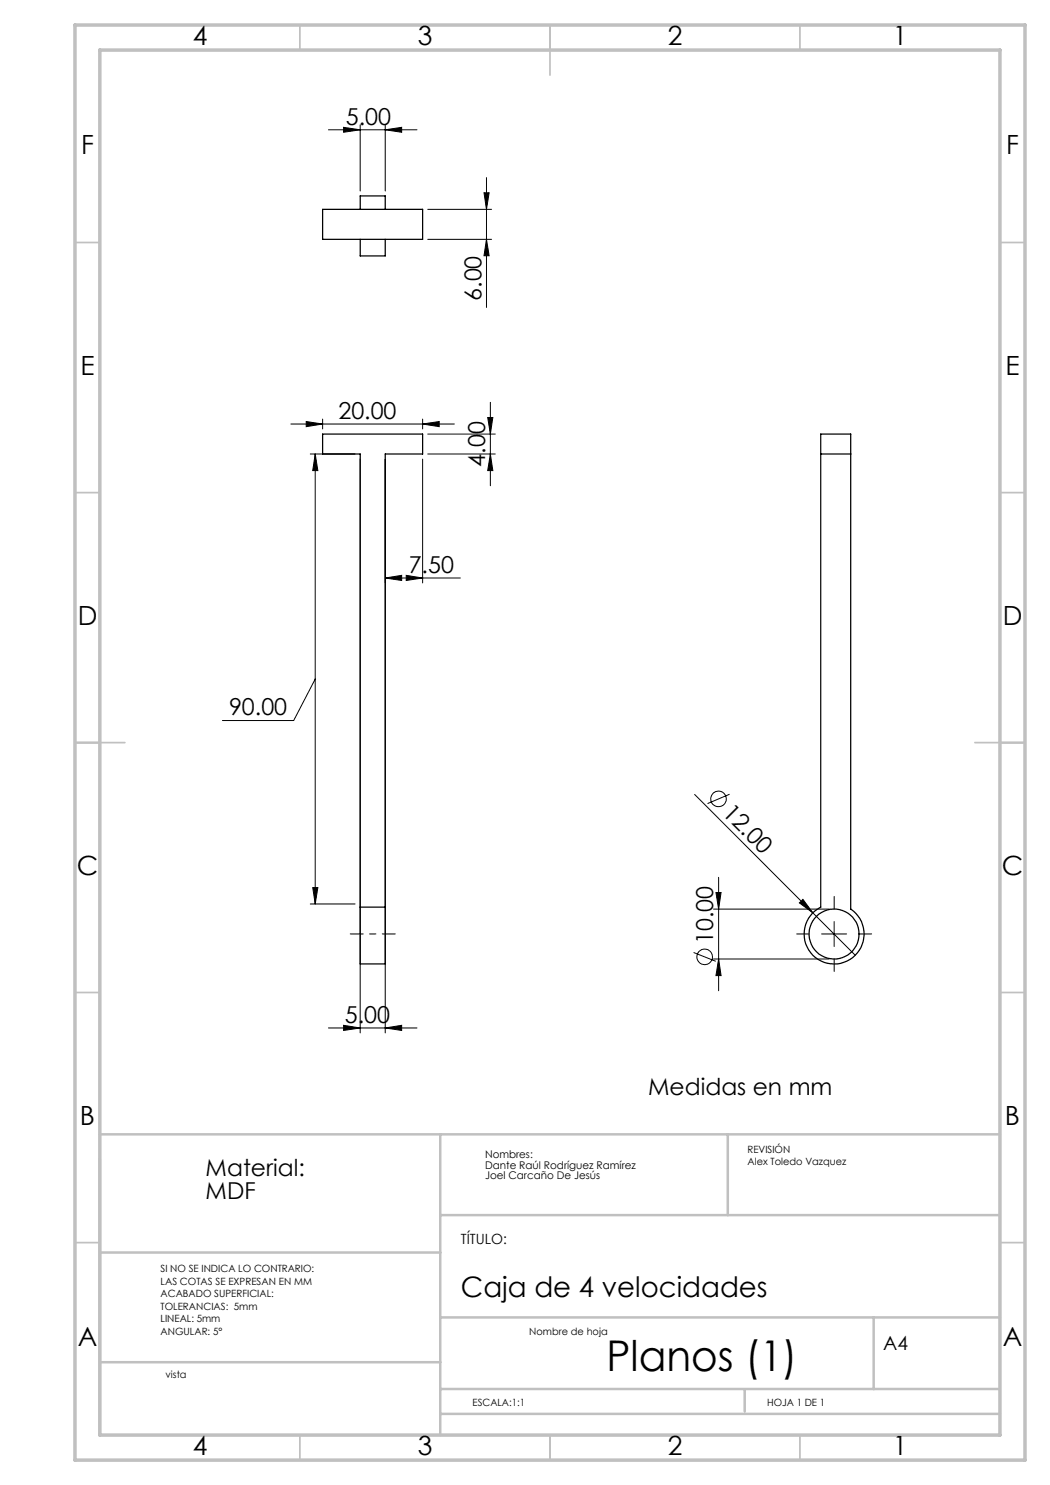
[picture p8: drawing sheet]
<svg xmlns="http://www.w3.org/2000/svg" width="210mm" height="297mm" viewBox="0 0 210 297" stroke-linecap="round" stroke-linejoin="round" font-family="sans-serif">
<g fill="none" stroke="#c0c0c0" stroke-width=".35">
<path d="M60 5v5M110 5v10M160 5v5M15 48.5h5M200 48.5h5M15 98.5h5M200 98.5h5M15 148.5h10M195 148.5h10M15 198.5h5M200 198.5h5M15 248.5h5"/>
<path d="M200 248.5h5M60 287v5M110 287v5M160 287v5"/>
</g>
<path d="M20 226.9h180M20 231.8v55.2M88.1 226.9v60.1M145.6 226.9v16.1M20 250.5h68.1M88.1 243h111.9M20 272.4h68.1M88.1 277.8h111.9M88.1 263.5h111.9M148.9 278v4.3M174.7 263.5v14.3M88.1 282.8h111.9" fill="none" stroke="#c0c0c0" stroke-width=".5"/>
<path d="M15 5h190v287h-190zM20 10h180v277h-180z" fill="none" stroke="#c0c0c0" stroke-width=".7"/>
<g fill="none" stroke="#000" stroke-width=".2">
<path d="M65.7 26h17.7M68.7 25.5l3.3 .5-3.3 .5zM72 25v13.2M77 26l3.3-.5v1zM77 25v13.2M96.8 38.6h1l-.5 3.3zM97.3 35.5v26M85.5 41.9h12.8M85.5 47.9h12.8M97.3 47.9l.5 3.2h-1zM58.2 84.8h32.7M61.2 84.3l3.3 .5-3.3 .5z"/>
<path d="M62.1 90.8h8.9M63 90.8l.6 3.3h-1.1zM63 90.8v90M64.5 83.8v2M72 91.8v114.8M77 91.8v114.8M84.5 84.8l3.3-.5v1zM84.5 83.8v2M84.5 91.8v24.8M85.5 90.8h13.6M85.5 86.8h13.6M97.5 83.5h1.1l-.5 3.3z"/>
<path d="M98.1 90.8l.5 3.3h-1.1zM98.1 80.5v16.7M77 115.6l3.3-.5v1zM77 115.6h15.1M81.2 115.1l3.3 .5-3.3 .5zM63 135.8l-4.3 8.3h-14.2M138.9 158.9l23.7 23.7M145.9 158.9l-4.4 1.8M62.5 177.5h1.1l-.6 3.3zM143.2 178.5h1l-.5 3.3zM143.7 175.5v22.7M62.1 180.8h8.9"/>
<path d="M138.7 190.5l4.5 1.8M142.7 191.8h23.1M142.7 181.8h23.1M143.7 191.8l.5 3.3h-1zM159.9 180.6l.7-.7 2 2.7zM162.6 182.6l8.5 8.5M164.3 186.8h5M166.8 184.3v5M65.7 205.6h17.7M68.7 205.1l3.3 .5-3.3 .5zM77 205.6l3.3-.5v1z"/>
<circle cx="143.7" cy="159.8" r="1.57"/>
<circle cx="140.9" cy="191.4" r="1.55"/>
</g>
<path d="M161.8 186.8h-2.5M166.8 181.8v-2.5M166.8 191.8v2.5M171.8 186.8h2.5" fill="none" stroke="#000" stroke-width=".2" stroke-dasharray="15.2 1.3 1.3 1.3"/>
<path d="M70 186.8h9" fill="none" stroke="#000" stroke-width=".2" stroke-dasharray="15.2 1.3 1.3 1.3" stroke-dashoffset="12.6"/>
<g fill="#000">
<path d="M159.9 180.6l.7-.7 2 2.7z"/>
<path d="M97.5 83.5h1.1l-.5 3.3zM98.1 90.8l.5 3.3h-1.1zM96.8 38.6h1l-.5 3.3zM97.3 47.9l.5 3.2h-1z"/>
<path d="M81.2 115.1l3.3 .5-3.3 .5zM77 115.6l3.3-.5v1zM77 26l3.3-.5v1zM68.7 25.5l3.3 .5-3.3 .5z"/>
<path d="M62.5 177.5h1.1l-.6 3.3zM63 90.8l.6 3.3h-1.1zM68.7 205.1l3.3 .5-3.3 .5zM77 205.6l3.3-.5v1zM61.2 84.3l3.3 .5-3.3 .5zM84.5 84.8l3.3-.5v1z"/>
<path d="M143.7 191.8l.5 3.3h-1zM143.2 178.5h1l-.5 3.3z"/>
</g>
<g fill="none" stroke="#000" stroke-width=".25">
<path d="M64.5 41.9h20v6h-20zM72 47.9v3.3h5v-3.3M72 41.9v-2.7h5v2.7M164.1 86.8h6v95a6 6 0 0 1 1 9.1 6 6 0 0 1-9.1-.6 6 6 0 0 1 2.1-8.9zM164.1 90.8h6M72 181.4v11.4h5v-11.4M72 181.4h5M72 181.4v-90.6h-7.5v-4h20v4h-7.5v90.6"/>
<circle cx="166.8" cy="186.8" r="5"/>
</g>
<text font-size="8.5" x="121.3" y="274.2">Planos (1)</text>
<text font-size="5.6" x="92.2" y="259.5">Caja de 4 velocidades</text>
<g font-size="5.3">
<text x="38.5" y="9">4</text>
<text x="83.5" y="9">3</text>
<text x="133.6" y="9">2</text>
<text x="178.6" y="9">1</text>
<text x="16.2" y="30.7">F</text>
<text x="201.2" y="30.7">F</text>
<text x="16.1" y="75">E</text>
<text x="201.1" y="75">E</text>
<text x="15.5" y="125">D</text>
<text x="200.5" y="125">D</text>
<text x="15.4" y="175">C</text>
<text x="200.4" y="175">C</text>
<text x="16" y="225">B</text>
<text x="201" y="225">B</text>
<text x="15.5" y="269.2">A</text>
<text x="200.5" y="269.2">A</text>
<text x="38.5" y="291">4</text>
<text x="83.5" y="291">3</text>
<text x="133.6" y="291">2</text>
<text x="178.6" y="291">1</text>
</g>
<g font-size="4.7">
<text x="69.2" y="24.9">5.00</text>
<text x="96.3" y="60.2" transform="rotate(-90 96.3 60.2)">6.00</text>
<text x="67.7" y="83.8">20.00</text>
<text x="97.1" y="93.4" transform="rotate(-90 97.1 93.4)">4.00</text>
<text x="81.7" y="114.6">7.50</text>
<text x="45.8" y="143.1">90.00</text>
<text x="144.3" y="162.8" transform="rotate(45 144.3 162.8)">12.00</text>
<text x="142.7" y="188.8" transform="rotate(-90 142.7 188.8)">10.00</text>
<text x="69" y="204.6">5.00</text>
<text x="129.6" y="219">Medidas en mm</text>
<text x="41.1" y="235.2">Material:</text>
<text x="41.1" y="239.7">MDF</text>
</g>
<text font-size="3.9" x="176.7" y="269.9">A4</text>
<text font-size="2.8" x="92.2" y="248.8">TÍTULO:</text>
<g font-size="2.1">
<text x="97" y="231.6">Nombres:</text>
<text x="97" y="233.7">Dante Raúl Rodríguez Ramírez</text>
<text x="97" y="235.8">Joel Carcaño De Jesús</text>
</g>
<g font-size="2">
<text x="149.5" y="230.6">REVISIÓN</text>
<text x="149.5" y="233.1">Alex Toledo Vazquez</text>
<text x="32.1" y="254.4">SI NO SE INDICA LO CONTRARIO:</text>
<text x="32.1" y="256.9">LAS COTAS SE EXPRESAN EN MM</text>
<text x="32.1" y="259.4">ACABADO SUPERFICIAL:</text>
<text x="32.1" y="261.9">TOLERANCIAS: 5mm</text>
<text x="32.1" y="264.4">LINEAL: 5mm</text>
<text x="32.1" y="266.9">ANGULAR: 5°</text>
<text x="105.9" y="266.9">Nombre de hoja</text>
<text x="33.1" y="275.7">vista</text>
<text x="94.5" y="281.2">ESCALA:1:1</text>
<text x="153.4" y="281.2">HOJA 1 DE 1</text>
</g>
</svg>
